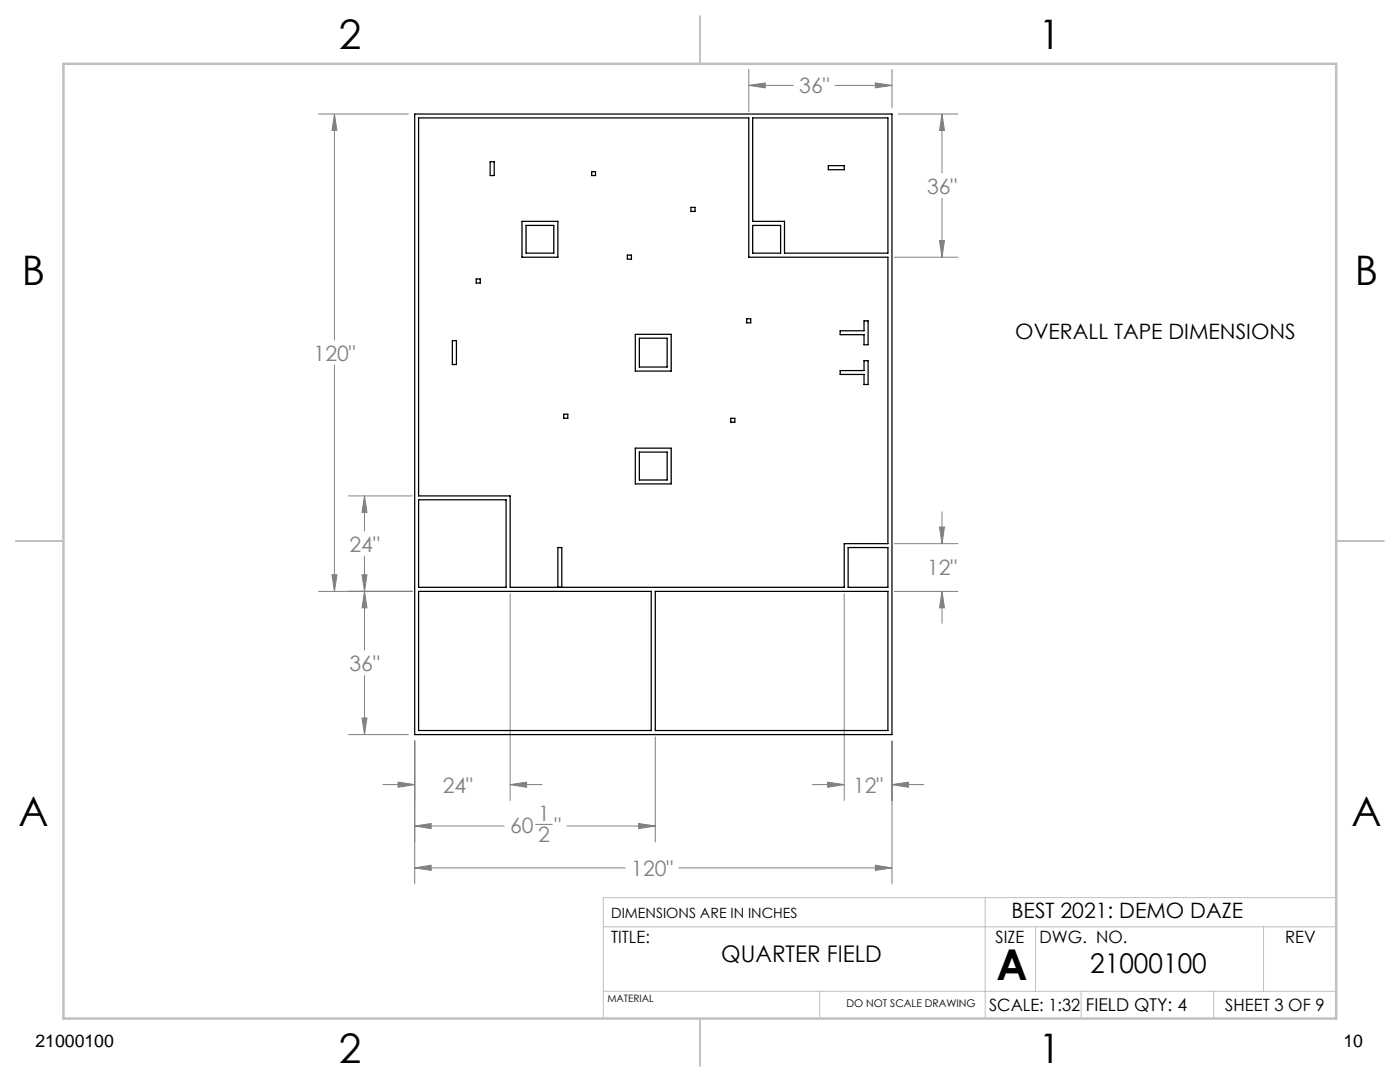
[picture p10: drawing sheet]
<svg xmlns="http://www.w3.org/2000/svg" width="279mm" height="216mm" viewBox="0 0 279 216" stroke-linecap="round" stroke-linejoin="round" font-family="sans-serif">
<g fill="none" stroke="#808080" stroke-width=".2">
<path d="M149.4 17l3.3-.5v1zM149.4 13.9v8.4M149.4 17h8.9M166.7 17h11.3M174.7 16.5l3.3 .5-3.3 .5zM178 13.9v7.6M63.6 22.8h17.9M66.7 22.8l.5 3.2h-.9zM66.7 22.8v45M179.3 22.8h11.9M188 22.8l.5 3.2h-1zM188 22.8v11.7"/>
<path d="M188 39.5v11.8M178.5 51.3h12.7M187.5 48h1l-.5 3.3zM66.7 72.9v45.1M69.6 99h12.7M72.7 99l.5 3.2h-1zM72.7 99v6.9M63.6 118h18.7M66.3 114.7h.9l-.5 3.3zM72.2 114.7h1l-.5 3.3zM72.7 118l.5 3.3h-1zM72.7 111v18.8"/>
<path d="M101.8 118.5v41.2M168.5 118.5v41.2M178.5 118h12.7M178.5 108.5h12.7M187.5 105.2h1l-.5 3.3zM188 118l.5 3.3h-1zM188 102.1v6.4M188 118v6.4M72.7 134.8v11.8M69.6 146.6h11.9M72.2 143.3h1l-.5 3.3zM76.4 156.6h6.4"/>
<path d="M79.4 156.1l3.4 .5-3.4 .5zM82.8 147.8v28.6M101.8 156.6l3.3-.5v1zM101.8 156.6h6.4M130.8 147v21M162.1 156.6h6.4M165.2 156.1l3.3 .5-3.3 .5zM178 156.6l3.3-.5v1zM178 156.6h6.4M178 147.8v28.6M82.8 164.8l3.2-.5v1zM82.8 173.2l3.2-.6v1.1z"/>
<path d="M82.8 164.8h17.8M82.8 173.2h42M106.9 164.5h3.3M113.1 164.8h17.7M127.5 164.3l3.3 .5-3.3 .5zM135.5 173.2h42.5M174.7 172.6l3.3 .6-3.3 .5z"/>
</g>
<path d="M196.6 179.1v24.1M266.7 179.1h-146.3v24.1M120.4 197.8h146.3M120.4 184.9h146.3M163.6 197.8v5.4M206.7 184.9v12.9M215.8 197.8v5.4M242.2 197.8v5.4M252.2 184.9v12.9" fill="none" stroke="#c0c0c0" stroke-width=".2"/>
<path d="M139.7 3.2v9.5M3.1 107.9h9.6M266.7 107.9h9.5M139.7 203.2v9.6" fill="none" stroke="#c0c0c0" stroke-width=".25"/>
<path d="M12.7 12.7h254v190.5h-254z" fill="none" stroke="#c0c0c0" stroke-width=".5"/>
<path d="M79.4 156.1l3.4 .5-3.4 .5zM101.8 156.6l3.3-.5v1zM72.2 143.3h1l-.5 3.3zM72.7 118l.5 3.3h-1zM72.2 114.7h1l-.5 3.3zM72.7 99l.5 3.2h-1zM82.8 164.8l3.2-.5v1zM127.5 164.3l3.3 .5-3.3 .5zM82.8 173.2l3.2-.6v1.1zM174.7 172.6l3.3 .6-3.3 .5zM66.3 114.7h.9l-.5 3.3zM66.7 22.8l.5 3.2h-.9zM149.4 17l3.3-.5v1zM174.7 16.5l3.3 .5-3.3 .5zM187.5 48h1l-.5 3.3zM188 22.8l.5 3.2h-1zM187.5 105.2h1l-.5 3.3zM188 118l.5 3.3h-1zM165.2 156.1l3.3 .5-3.3 .5zM178 156.6l3.3-.5v1z" fill="#808080"/>
<g fill="none" stroke="#000" stroke-width=".25">
<path d="M82.8 22.8h95.2v123.8h-95.2zM83.5 23.5h65.9v27.8h27.8v57.2h-8.7v8.7h-66.7v-18.2h-18.3zM97.8 32.3h.8v2.7h-.8zM118.1 34.3h.8v.7h-.8zM150.2 23.5h27v27h-20.6v-6.3h-6.4zM165.3 33.1h3.2v.8h-3.2zM95 55.7h.8v.8h-.8zM104.2 44.2h7.1v7.1h-7.1zM105 45h5.5v5.5h-5.5zM125.2 50.9h.8v.8h-.8zM137.9 41.4h.8v.8h-.8zM150.2 45h5.6v5.5h-5.6z"/>
<path d="M90.3 68h.8v4.7h-.8zM126.8 66.7h7.1v7.3h-7.1zM127.6 67.5h5.5v5.7h-5.5zM149 63.6h.8v.8h-.8zM167.7 73.9h4.7v-1.9h.8v4.7h-.8v-2h-4.7zM167.7 66h4.7v-2h.8v4.8h-.8v-2h-4.7zM83.5 99.7h17.5v17.5h-17.5zM112.5 82.7h.8v.8h-.8zM126.8 89.4h7.1v7.2h-7.1zM127.6 90.2h5.5v5.6h-5.5zM145.8 83.5h.8v.7h-.8zM83.5 118h46.5v27.8h-46.5z"/>
<path d="M111.3 117.2v-7.9h.8v7.9M130.8 118h46.4v27.8h-46.4zM169.3 109.3h7.9v7.9h-7.9z"/>
</g>
<text font-size="8.5" x="198.9" y="195.5">A</text>
<g font-size="8.1">
<text x="67.6" y="9.7">2</text>
<text x="207.3" y="9.7">1</text>
<text x="4.4" y="57">B</text>
<text x="270.4" y="57">B</text>
<text x="3.7" y="164.9">A</text>
<text x="269.7" y="164.9">A</text>
<text x="67.6" y="212.2">2</text>
<text x="207.3" y="212.2">1</text>
</g>
<text font-size="5.4" x="217.6" y="194.1">21000100</text>
<text font-size="4.6" x="143.9" y="191.9">QUARTER FIELD</text>
<g font-size="4.2" fill="#808080">
<text x="159.5" y="18.6">36&quot;</text>
<text x="185" y="38.6">36&quot;</text>
<text x="62.6" y="72">120&quot;</text>
<text x="69.8" y="110.1">24&quot;</text>
<text x="185" y="114.8">12&quot;</text>
<text x="69.8" y="133.9">36&quot;</text>
<text x="88.3" y="158.2">24&quot;</text>
<text x="170.3" y="158.2">12&quot;</text>
<text x="101.8" y="166.2">60</text>
<text x="107.4" y="163.8">1</text>
<text x="110.7" y="166.2">&quot;</text>
<text x="107.4" y="168">2</text>
<text x="126" y="174.7">120&quot;</text>
</g>
<g font-size="4.2">
<text x="202.6" y="67.7">OVERALL TAPE DIMENSIONS</text>
<text x="201.9" y="183.1">BEST 2021: DEMO DAZE</text>
</g>
<g font-size="3.5">
<text x="216.7" y="201.7">FIELD QTY: 4</text>
<text x="7.1" y="208.8">21000100</text>
<text x="268.1" y="208.8">10</text>
</g>
<g font-size="3.4">
<text x="122" y="188.1">TITLE:</text>
<text x="198.7" y="188.1">SIZE</text>
<text x="207.5" y="188.1">DWG. NO.</text>
<text x="256.5" y="188.2">REV</text>
<text x="197.4" y="201.7">SCALE: 1:32</text>
<text x="244.5" y="201.7">SHEET 3 OF 9</text>
</g>
<text font-size="2.8" x="122" y="183.1">DIMENSIONS ARE IN INCHES</text>
<text font-size="2.1" x="168.9" y="201">DO NOT SCALE DRAWING</text>
<text font-size="2" x="121.2" y="200">MATERIAL</text>
</svg>
